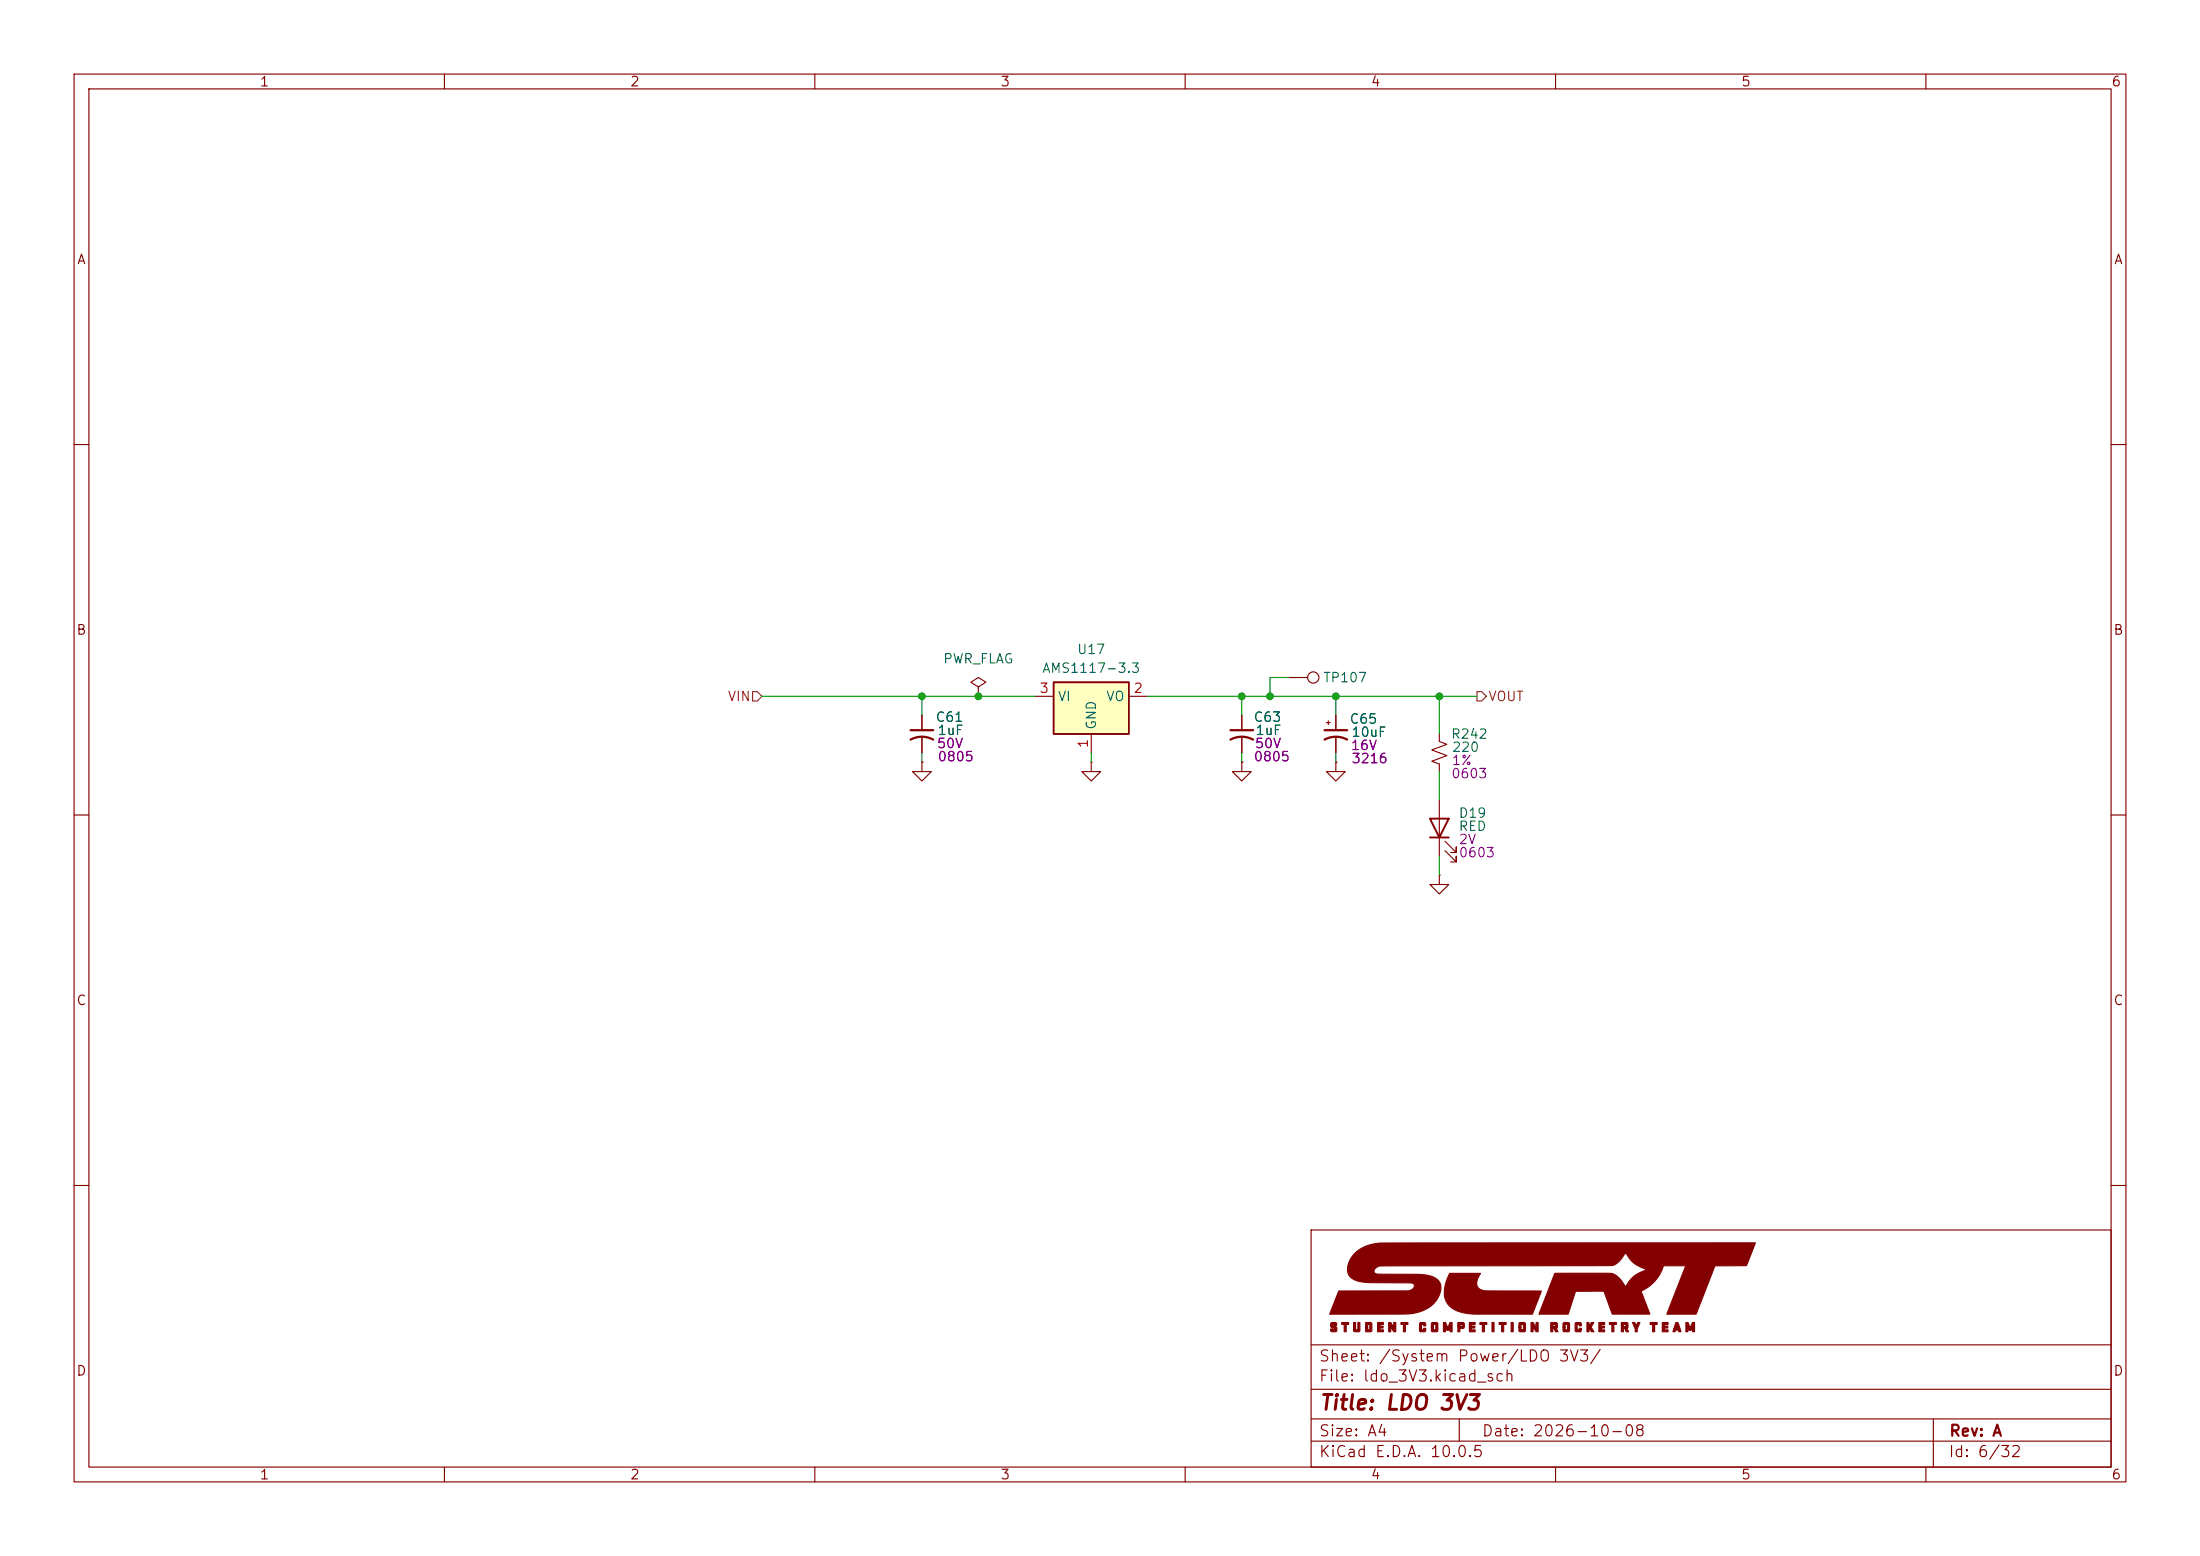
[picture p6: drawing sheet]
<svg xmlns="http://www.w3.org/2000/svg" width="297mm" height="210mm" viewBox="0 0 297 210" stroke-linecap="round" stroke-linejoin="round" font-family="sans-serif">
<g fill="none" stroke="#840000" stroke-width=".15">
<path d="M10 10h277v190h-277zM12 12h273v186h-273zM60 10v2M110 10v2M160 10v2M210 10v2M260 10v2M10 60h2M285 60h2M179.1 97.5h.5M179.3 97.3v.5M180.3 96.5v2.1"/>
<path d="M180.3 99.6v2M194.3 99.1v1l1 .4-2 .7 2 .8-2 .7 1 .4v1M10 110h2M194.3 108v7.6M195.1 114.8l1.5 1.5v-.7v.7h-.8M195.1 113.5l1.5 1.6v-.8v.8h-.8M285 110h2M10 160h2M177 166h108v32h-108zM285 160h2M60 198v2M110 198v2"/>
<path d="M160 198v2M177 194.5h108M177 191.5h108M177 187.5h108M177 181.5h108M197 191.5v3M210 198v2M260 198v2M261 191.5v6.5"/>
</g>
<g fill="#840000" stroke="#840000" stroke-width=".15">
<path d="M179.7 178.5h.6l.1 .1 .1 .3-.6-.1v.1l.1 .1a.41 .41 0 0 1 .5 .2 .41 .41 0 0 1-.2 .5h-.5l-.2-.1v-.2l.6 .1v-.2h-.1a.42 .42 0 0 1-.5-.3 .42 .42 0 0 1 .1-.5z"/>
<path d="M181.1 178.5h1v.3h-.4v.9h-.2v-.9h-.4z"/>
<path d="M182.7 178.5h.3v1h.3v-1h.3v1.1l-.1 .1h-.7l-.1-.1z"/>
<path d="M184.4 178.5h.7l.1 .1v1l-.1 .1h-.7v-.6h.2v.4h.3v-.7h-.3v.3h-.2z"/>
<path d="M186 178.5h.8v.3h-.5v.2h.4v.2h-.4v.3h.5v.2h-.8z"/>
<path d="M187.5 178.5h.3l.4 .7v-.7h.2v1.2h-.2l-.4-.6-.1 .6h-.2z"/>
<path d="M189.1 178.5h1v.3h-.4v.9h-.2v-.9h-.4z"/>
<path d="M191.8 178.5h.6l.1 .1v.3h-.3v-.1h-.3v.7h.3v-.2h.3v.3l-.1 .1h-.6l-.2-.1v-1z"/>
<path d="M193.3 178.5h.7l.1 .1v1l-.1 .1h-.7l-.1-.1v-.5h.3v.4h.3v-.7h-.3v.3h-.3v-.5z"/>
<path d="M194.9 178.5h.3l.3 .7 .3-.7h.2v1.2h-.2v-.6l-.2 .4h-.3l-.2-.4v.6h-.2z"/>
<path d="M196.8 178.5h.4a.37 .37 0 0 1 .4 .1 .37 .37 0 0 1 .1 .4l-.1 .3h-.5v.4h-.3v-.8h.3v.1h.3v-.2h-.3v.1h-.3z"/>
<path d="M198.4 178.5h.7v.3h-.5v.2h.5v.2h-.5v.3h.5v.2h-.7z"/>
<path d="M199.8 178.5h.9v.3h-.3v.9h-.3v-.9h-.3z"/>
<path d="M201.4 178.5h.3v1.2h-.3z"/>
<path d="M202.4 178.5h.9v.3h-.3v.9h-.3v-.9h-.3z"/>
<path d="M204 178.5h.3v1.2h-.3z"/>
<path d="M205.2 178.5h.6l.1 .1v1l-.1 .1h-.6l-.1-.1v-.5h.2v.4h.4v-.7h-.4v.3h-.2v-.5z"/>
<path d="M206.7 178.5h.3l.4 .7v-.7h.2v1.2h-.2l-.4-.6v.6h-.3z"/>
<path d="M209.4 178.5h.3a.34 .34 0 0 1 .4 0 .34 .34 0 0 1 .2 .4v.3l-.2 .1 .2 .4h-.3l-.2-.4h-.2v.4h-.2v-.8h.2v.1h.4v-.2h-.4v.1h-.2z"/>
<path d="M211.1 178.5h.7l.1 .1v1l-.1 .1h-.7l-.1-.1v-.5h.3v.4h.3v-.7h-.3v.3h-.3v-.5z"/>
<path d="M212.8 178.5h.6l.1 .1v.3h-.3v-.1h-.3v.7h.3v-.2h.3v.3l-.1 .1h-.6l-.2-.1v-1z"/>
<path d="M214.2 178.5h.3v.5l.3-.5h.4l-.4 .6 .4 .6h-.3l-.4-.5v.5h-.3z"/>
<path d="M215.9 178.5h.7v.3h-.5v.2h.5v.2h-.5v.3h.5v.2h-.7z"/>
<path d="M217.3 178.5h.9v.3h-.3v.9h-.3v-.9h-.3z"/>
<path d="M218.9 178.5h.4a.34 .34 0 0 1 .4 0 .34 .34 0 0 1 .1 .4v.3l-.2 .1 .3 .4h-.4l-.2-.4h-.1v.4h-.3v-.8h.3v.1h.3v-.2h-.3v.1h-.3z"/>
<path d="M220.4 178.5h.3l.2 .5 .2-.5h.3l-.4 .8v.4h-.2v-.4z"/>
<path d="M222.8 178.5h.9v.3h-.3v.9h-.3v-.9h-.3z"/>
<path d="M224.4 178.5h.8v.3h-.5v.2h.4v.2h-.4v.3h.5v.2h-.8z"/>
<path d="M226.2 178.5h.3l.4 1.2a.25 .25 0 0 1-.3-.2h-.4a.22 .22 0 0 1-.1 .2 .22 .22 0 0 1-.2 0l.1-.5h.5l-.1-.3-.1 .3h-.3z"/>
<path d="M227.6 178.5h.3l.3 .7 .3-.7h.3v1.2h-.3v-.6l-.2 .4h-.2l-.2-.4v.6h-.3z"/>
<path d="M182.8 169.2a6.3 6.3 0 0 1 4.6-1.4l49.6-.1-1.2 3.1h-4.3l-2.5 6.6h-4l2.6-6.6h-3a5.6 5.6 0 0 1-3 3.5l1.1 3.1h-5l-1.1-2.9a.24 .24 0 0 0-.1-.2 .24 .24 0 0 0-.3 0h-3.5l-1 3.1h-3.9l2.1-5.5h7.6a3.5 3.5 0 0 1 2 1.8 4.6 4.6 0 0 1 2.7-2.3 4.5 4.5 0 0 1-2.7-2.3h-.1a2.78 2.78 0 0 1-1.7 1.7l-31.3 .1a.88 .88 0 0 0-.9 .8 .93 .93 0 0 0 1 .3h3.2a10.5 10.5 0 0 1 3.9 .4 1.67 1.67 0 0 1 .7 2.4 4.7 4.7 0 0 1-4 2.5l-10.8 .1 1.2-3.2h9.4a.69 .69 0 0 0 .8-.9 2.61 2.61 0 0 0-1.6-.2h-4.4a4.5 4.5 0 0 1-2.6-.8 2.26 2.26 0 0 1 .3-2.8z"/>
<path d="M195.7 171.9h4.2a1.52 1.52 0 0 0-.2 2l.3 .2a28.8 28.8 0 0 0 5.2 .1l2.9 .1-1.2 3.1h-5.8a11.3 11.3 0 0 1-4.6-.6 2.92 2.92 0 0 1-1.2-3.9z"/>
</g>
<path d="M193 110.5h2.6l-1.3 2.5zM193 113h2.6" fill="none" stroke="#840000" stroke-width=".25"/>
<path d="M178.8 99.8a3.2 3.2 0 0 1 3.1 0M178.8 98.6h3.1" fill="none" stroke="#840000" stroke-width=".3"/>
<path d="M142.2 92.1h10.2v7h-10.2z" fill="#ffffc2"/>
<path d="M142.2 92.1h10.2v7h-10.2z" fill="none" stroke="#840000" stroke-width=".25"/>
<g fill="none" stroke="#840000" stroke-width=".15">
<path d="M124.5 96.5v2.1M124.5 99.6v2M132.1 92.7l1-.6-1-.7-1 .7 1 .6v1.3M132.1 94h.1M139.7 94h2.5M147.3 99.1v2.5M152.4 94h2.5M167.6 96.5v2.1M167.6 99.6v2M174 91.4h2.5M180.3 96.5v2.1M180.3 99.6v2"/>
<path d="M124.5 102.9v1.2h-1.3l1.3 1.3 1.2-1.3h-1.2M124.5 102.9h.1M147.3 102.9v1.2h-1.3l1.3 1.3 1.3-1.3h-1.3M147.3 102.9h.1M167.6 102.9v1.2h-1.2l1.2 1.3 1.3-1.3h-1.3M167.6 102.9h.1M180.3 102.9v1.2h-1.2l1.2 1.3 1.3-1.3h-1.3M180.3 102.9h.1M194.3 118.1v1.3h1.3l-1.3 1.3-1.3-1.3h1.3M194.3 118.1h.1"/>
<circle cx="177.3" cy="91.4" r=".76"/>
</g>
<path d="M122.9 99.8a3.2 3.2 0 0 1 3.1 0M122.9 98.6h3.1M166.1 99.8a3.2 3.2 0 0 1 3.1 0M166.1 98.6h3.1" fill="none" stroke="#840000" stroke-width=".3"/>
<path d="M101.6 93.3h.6l.7 .7-.7 .6h-.6zM199.4 93.3h.6l.7 .7-.7 .6h-.6z" fill="none" stroke="#725600" stroke-width=".15"/>
<g fill="none" stroke="#009600" stroke-width=".15">
<path d="M102.9 94h36.8M124.5 94v2.5M154.9 94h44.5M167.6 94v2.5M174 91.4h-2.6v2.6M180.3 94v2.5M194.3 94v5.1M124.5 101.6v1.3M147.3 101.6v1.3M167.6 101.6v1.3M180.3 101.6v1.3M194.3 104.1v3.9"/>
<path d="M194.3 115.6v2.5"/>
</g>
<g fill="#009600" stroke="#009600" stroke-width=".14">
<circle cx="167.6" cy="94" r=".46"/>
<circle cx="194.3" cy="94" r=".46"/>
<circle cx="180.3" cy="94" r=".46"/>
<circle cx="132.1" cy="94" r=".46"/>
<circle cx="171.4" cy="94" r=".46"/>
<circle cx="124.5" cy="94" r=".46"/>
</g>
<text font-size="2" fill="#840000" x="178" y="190.8">Title: LDO 3V3</text>
<g font-size="1.5" fill="#840000">
<text x="178" y="184.1">Sheet: /System Power/LDO 3V3/</text>
<text x="178" y="186.8">File: ldo_3V3.kicad_sch</text>
<text x="178" y="197">KiCad E.D.A. 10.0.5</text>
<text x="178" y="194.2">Size: A4</text>
<text x="200" y="194.2">Date: 2026-10-08</text>
<text x="263" y="197">Id: 6/32</text>
<text x="263" y="194.2">Rev: A</text>
</g>
<g font-size="1.3" fill="#840000">
<text x="35" y="12">1</text>
<text x="85" y="12">2</text>
<text x="135" y="12">3</text>
<text x="185" y="12">4</text>
<text x="235" y="12">5</text>
<text x="285" y="12">6</text>
<text x="10.3" y="36">A</text>
<text x="285.3" y="36">A</text>
<text x="10.2" y="86">B</text>
<text x="285.2" y="86">B</text>
<text x="10.2" y="136">C</text>
<text x="285.2" y="136">C</text>
<text x="10.2" y="186">D</text>
<text x="285.2" y="186">D</text>
<text x="35" y="200">1</text>
<text x="85" y="200">2</text>
<text x="135" y="200">3</text>
<text x="185" y="200">4</text>
<text x="235" y="200">5</text>
<text x="285" y="200">6</text>
</g>
<g font-size="1.3" fill="#006464">
<text x="127.2" y="89.9">PWR_FLAG</text>
<text x="145.3" y="88.6">U17</text>
<text x="140.6" y="91.1">AMS1117-3.3</text>
<text x="142.7" y="94.9">VI</text>
<text x="149.2" y="94.9">VO</text>
<text x="178.5" y="92.4">TP107</text>
<text x="126.2" y="97.7">C61</text>
<text x="126.5" y="99.5">1uF</text>
<text x="148.3" y="98.6" transform="rotate(-90 148.3 98.6)">GND</text>
<text x="169.1" y="97.7">C63</text>
<text x="169.4" y="99.5">1uF</text>
<text x="182.1" y="98">C65</text>
<text x="182.4" y="99.8">10uF</text>
<text x="195.8" y="100">R242</text>
<text x="195.9" y="101.8">220</text>
<text x="196.8" y="110.7">D19</text>
<text x="196.8" y="112.5">RED</text>
</g>
<g font-size="1.3" fill="#725600">
<text x="98.2" y="94.9">VIN</text>
<text x="200.8" y="94.9">VOUT</text>
</g>
<g font-size="1.3" fill="#a90000">
<text x="140.2" y="93.8">3</text>
<text x="152.9" y="93.8">2</text>
<text x="147.2" y="101.1" transform="rotate(-90 147.2 101.1)">1</text>
</g>
<g font-size="1.3" fill="#840084">
<text x="126.4" y="101.3">50V</text>
<text x="169.3" y="101.3">50V</text>
<text x="182.3" y="101.5">16V</text>
<text x="126.5" y="103.1">0805</text>
<text x="169.2" y="103.1">0805</text>
<text x="182.4" y="103.3">3216</text>
<text x="195.8" y="105.4">0603</text>
<text x="195.9" y="103.6">1%</text>
<text x="196.8" y="114.2">2V</text>
<text x="196.8" y="116">0603</text>
</g>
</svg>
